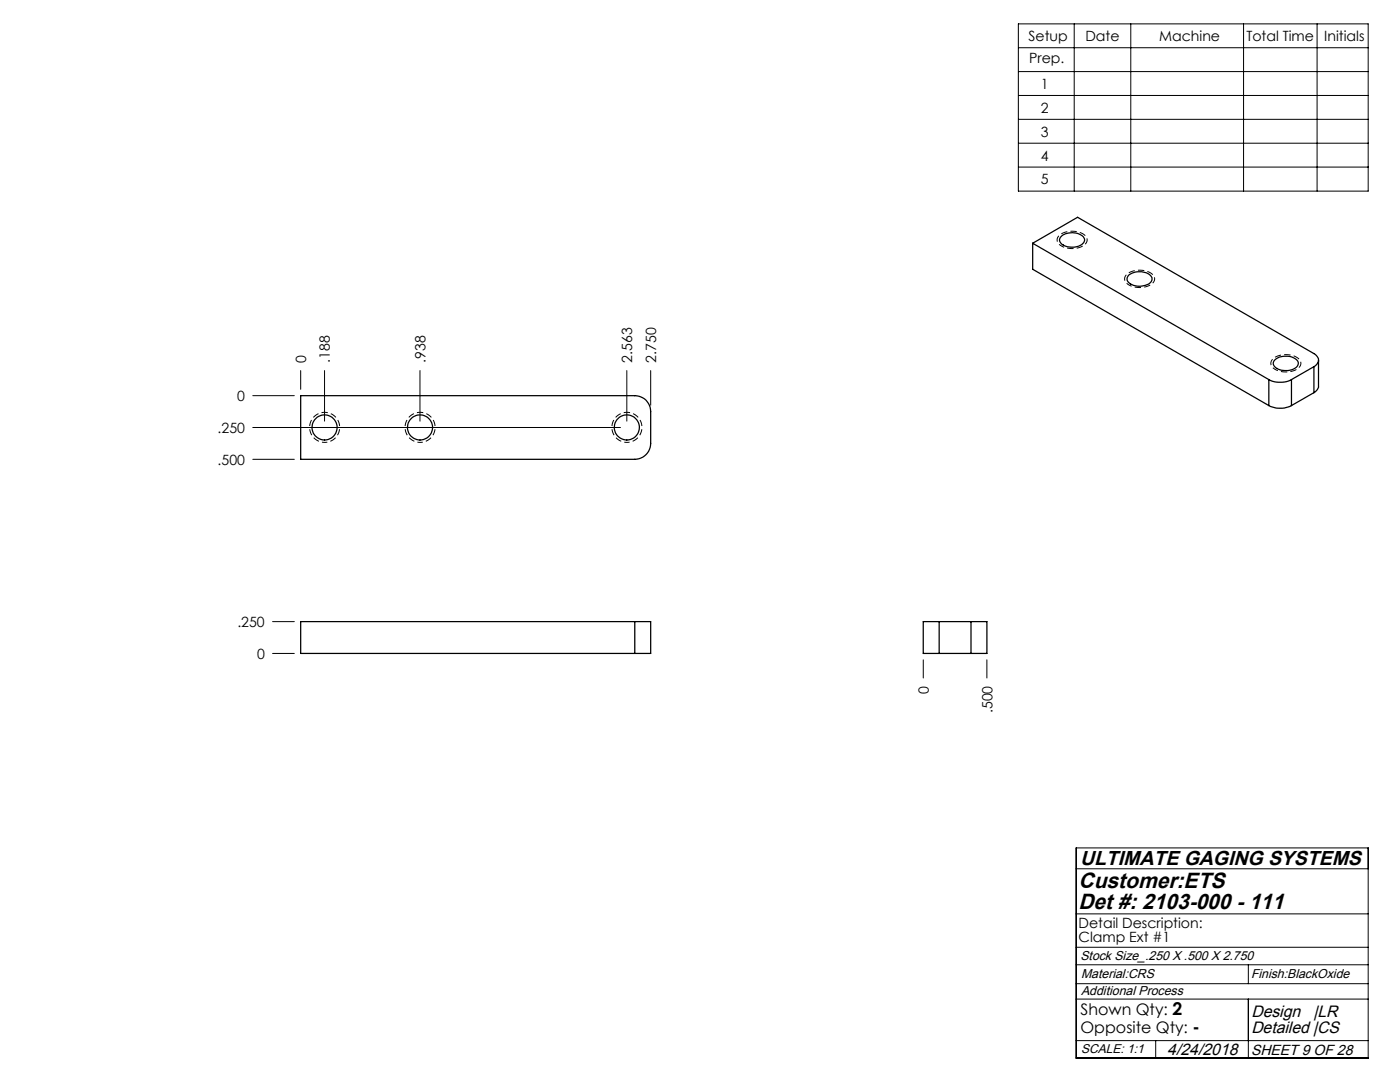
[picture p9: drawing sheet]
<svg xmlns="http://www.w3.org/2000/svg" width="279mm" height="216mm" viewBox="0 0 279 216" stroke-linecap="round" stroke-linejoin="round" font-family="sans-serif">
<path d="M211.8 49.1a1.33 1.33 0 0 1-.8-1.3 1.33 1.33 0 0 1 1-1.3 4.1 4.1 0 0 1 4.8 .9 1.53 1.53 0 0 1-1.3 2 4.8 4.8 0 0 1-3.7-.3M225.3 56.9a1.33 1.33 0 0 1-.9-1.4 1.33 1.33 0 0 1 1.1-1.2 4.1 4.1 0 0 1 4.8 .8 1.53 1.53 0 0 1-1.3 2 4.8 4.8 0 0 1-3.7-.2M254.5 73.7a1.33 1.33 0 0 1-.9-1.3 1.33 1.33 0 0 1 1.1-1.2 4.1 4.1 0 0 1 4.8 .8 1.53 1.53 0 0 1-1.3 2 4.8 4.8 0 0 1-3.7-.3M64.8 88.3a3 3 0 0 1-2.6-4.5 3 3 0 0 1 5.1-.2 3 3 0 0 1-2.3 4.7h-.2M83.8 88.3a3 3 0 0 1-2.6-4.5 3 3 0 0 1 5.2-.2 3 3 0 0 1-2.3 4.7h-.3M125.1 88.3a3 3 0 0 1-2.6-4.5 3 3 0 0 1 5.1-.2 3 3 0 0 1-2.2 4.7h-.3" fill="none" stroke="#000" stroke-width=".2" stroke-dasharray="1.3 .6" stroke-dashoffset=".7" stroke-linecap="butt"/>
<g fill="none" stroke="#000" stroke-width=".2">
<path d="M203.2 4.8h69.9v33.3h-69.9zM203.2 9.5h69.9M203.2 14.3h69.9M203.2 19.1h69.9M214.4 4.8v33.3M225.7 4.8v33.3M248.2 4.8v33.3M262.9 4.8v33.3M203.2 23.8h69.9M203.2 28.6h69.9M203.2 33.3h69.9M50.4 79h8.3"/>
<path d="M60 73.9v3.8M64.8 73.9v10.1M83.8 73.9v10.1M125.1 73.9v10.1M129.9 73.9v7M50.4 85.3h73.4M50.4 91.7h8.3M54.4 130.4h4.3M54.4 124h4.3M184.3 131.7v3.6M197 131.7v3.6M214.8 169.2h58.3v41.9h-58.3z"/>
<path d="M214.8 173.4h58.3M214.8 196.3h58.3M214.8 192.5h58.3M214.8 189h58.3M214.8 199.4h58.3M214.8 182.4h58.3M249.1 192.5v3.8M249.1 199.4v11.7M214.8 207.6h58.3M230.6 207.6v3.5"/>
</g>
<g fill="none" stroke="#000" stroke-width=".25">
<path d="M206.1 48.5l9-5.1 47.1 27.2a1.39 1.39 0 0 1 .9 1.3 1.39 1.39 0 0 1-.9 1.3M206.1 48.5l47.1 27.2M206.1 48.5v5.2l47.1 27.2M211.7 47.2a3.3 3.3 0 0 1 4.6 .2 1.32 1.32 0 0 1-1.2 1.8 2.92 2.92 0 0 1-3.6-1.2zM225.2 55a3.4 3.4 0 0 1 4.6 .2 1.28 1.28 0 0 1-1.2 1.7 3.2 3.2 0 0 1-3.6-.9v-.6zM60 79h66.7a3.1 3.1 0 0 1 3.2 3.1v6.4a3.2 3.2 0 0 1-3.2 3.2h-66.7zM253.2 75.7a5.1 5.1 0 0 0 4.5 0M253.2 75.7v5.2M254.4 71.9a3.5 3.5 0 0 1 4.6 .2 1.37 1.37 0 0 1-1.3 1.7 2.92 2.92 0 0 1-3.6-1.2zM257.7 75.7v5.2M262.2 73.2l-4.5 2.5M262.2 73.2v5.2"/>
<path d="M262.2 78.4l-4.5 2.5M263.1 71.9v5.4l-.4 .7-.5 .4M253.2 80.9a5.1 5.1 0 0 0 4.5 0M126.7 124h3.2v6.4h-3.2M126.7 124h-66.7v6.4h66.7M126.7 124v6.4M187.4 124h-3.1v6.4h3.1M187.4 124h6.4M187.4 130.4h6.4M187.4 124v6.4M193.8 124h3.2v6.4h-3.2M193.8 124v6.4"/>
<circle cx="64.8" cy="85.3" r="2.5"/>
<circle cx="83.8" cy="85.3" r="2.5"/>
<circle cx="125.1" cy="85.3" r="2.5"/>
</g>
<g font-size="4.4">
<text x="215.2" y="177.1">Customer:ETS</text>
<text x="215.2" y="181.4">Det #: 2103-000 - 111</text>
</g>
<text font-size="4" x="215.5" y="172.6">ULTIMATE GAGING SYSTEMS</text>
<g font-size="3.3">
<text x="249.7" y="202.9">Design</text>
<text x="262.1" y="202.9">|LR</text>
<text x="249.7" y="206.1">Detailed |CS</text>
<text x="233" y="210.4">4/24/2018</text>
</g>
<g font-size="3.2">
<text x="215.6" y="202.6">Shown Qty: 2</text>
<text x="215.6" y="206.1">Opposite Qty: -</text>
</g>
<text font-size="2.9" x="249.7" y="210.4">SHEET 9 OF 28</text>
<g font-size="2.8">
<text x="205.3" y="8.1">Setup</text>
<text x="216.6" y="8.1">Date</text>
<text x="231.3" y="8.1">Machine</text>
<text x="248.7" y="8.1">Total Time</text>
<text x="264.3" y="8.1">Initials</text>
<text x="205.4" y="12.7">Prep.</text>
<text x="207.7" y="17.7">1</text>
<text x="207.7" y="22.5">2</text>
<text x="207.7" y="27.3">3</text>
<text x="207.7" y="32">4</text>
<text x="207.7" y="36.7">5</text>
<text x="61.1" y="72.4" transform="rotate(-90 61.1 72.4)">0</text>
<text x="65.9" y="72.4" transform="rotate(-90 65.9 72.4)">.188</text>
<text x="84.9" y="72.4" transform="rotate(-90 84.9 72.4)">.938</text>
<text x="126.2" y="72.4" transform="rotate(-90 126.2 72.4)">2.563</text>
<text x="130.9" y="72.4" transform="rotate(-90 130.9 72.4)">2.750</text>
<text x="47.3" y="80">0</text>
<text x="43.4" y="86.3">.250</text>
<text x="43.4" y="92.7">.500</text>
<text x="47.4" y="125.1">.250</text>
<text x="51.3" y="131.4">0</text>
<text x="185.4" y="138.4" transform="rotate(-90 185.4 138.4)">0</text>
<text x="198.1" y="142.3" transform="rotate(-90 198.1 142.3)">.500</text>
<text x="215.2" y="185.1">Detail Description:</text>
<text x="215.2" y="188">Clamp Ext #1</text>
</g>
<g font-size="2.6">
<text x="215.6" y="191.5">Stock Size_.250 X .500 X 2.750</text>
<text x="215.8" y="195.2">Material:CRS</text>
<text x="249.7" y="195.2">Finish:BlackOxide</text>
<text x="215.8" y="198.6">Additional Process</text>
</g>
<text font-size="2.5" x="215.8" y="210">SCALE: 1:1</text>
</svg>
